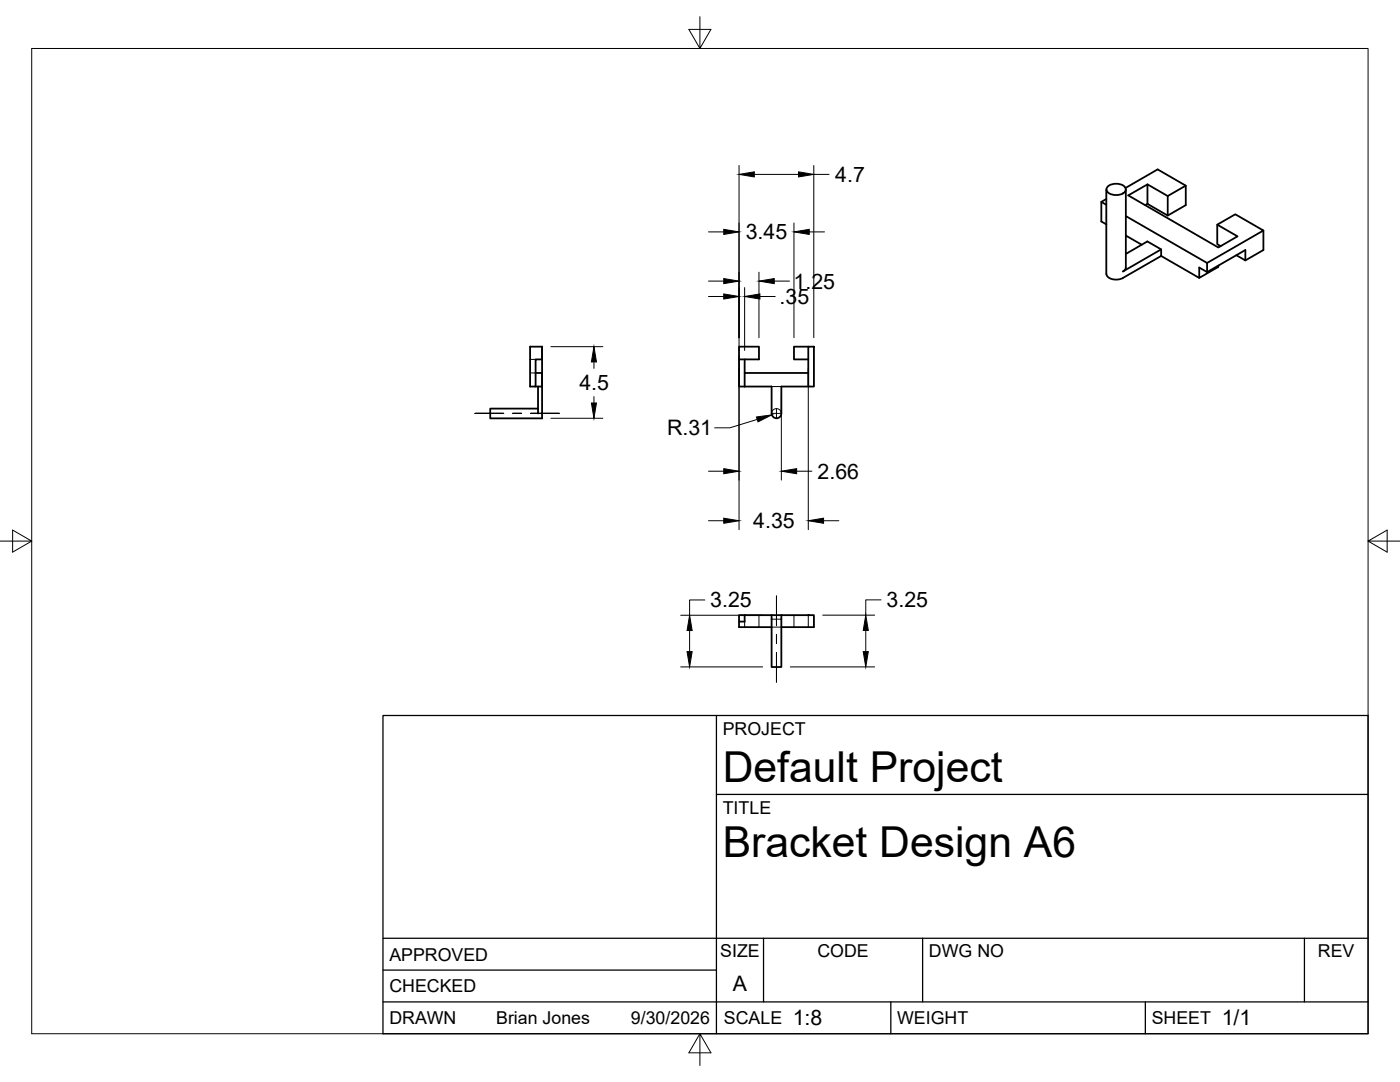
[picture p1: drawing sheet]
<svg xmlns="http://www.w3.org/2000/svg" width="279mm" height="216mm" viewBox="0 0 279 216" stroke-linecap="round" stroke-linejoin="round" font-family="sans-serif">
<!-- layer: Visible -->
<g fill="none" stroke="#000" stroke-width=".36">
<path d="M220.8 39.7l-1 .6v3.9l1 .6M220.8 37.8v16.9M221 37.3a2.53 2.53 0 0 1 3.7 .3 1.58 1.58 0 0 1-2 1.3 1.58 1.58 0 0 1-1.9-1.3zM224.6 37.5l6.4-3.7 5.6 3.2v3.9l-3.6 2.1-4-2.3v-3.9l-3.8 2.2 17.9 10.4 3.9-2.2-4.1-2.4 3.6-2 5.6 3.2-11.2 6.5M224.7 37.8v15.6l-.2 .4-.4 .4 7.6-4.4v1.3l-7.6 4.4a2.6 2.6 0 0 1-3.2-.6l-.1-.2M229 36.8l4 2.3v3.9M236.6 37l-3.6 2.1M219.8 40.3l1 .6M224.7 47l3.2 1.8M224.7 43.1l16.2 9.4M229 40.7l-.4 .2M231.7 49.8l-2.7-1.6-4.3 2.5"/>
<path d="M231.7 51.1l7.6 4.4M240.9 52.5v1.8M242.9 44.8v3.9l.7 .4M246.7 50.9l1.8 1.1v-2.1l-7.6 4.4-1.6-.9v2.1l3.8-2.2v-.3M252.1 46v3.9l-3.6 2.1M105.8 69.2h2.4v2.5h-1.3v5.4h-1.1zM106.9 74.4h1.3v2.7h-1.3M107.4 77.1v5.4M108.2 69.2v14.3h-10.4v-2h9.6M147.5 71.7h4v-2.5h-4v7.9h1.1M148.6 71.7v2.7M148.6 77.1h5.4v5.4"/>
<path d="M161.3 69.2h1.1v7.9h-1.1zM161.3 69.2h-2.8v2.5h2.8M161.3 74.4h-12.7v2.7M161.3 77.1h-5.4v5.4M154 82.5a.96 .96 0 0 0 1 1 .96 .96 0 0 0 .9-1M147.5 122.7h1.1v1.3h-1.1zM147.5 124v1.1h6.5M148.6 122.7h5.4M154 122.7h1.9M154 122.7v10.4h1.9v-10.4M155.9 122.7h6.5v2.4h-6.5"/>
</g>
<!-- layer: Hidden -->
<path d="M105.8 71.7h1.1M105.8 74.4h1.1M154 77.1h1.9M154 82.5a.97 .97 0 0 1 1-1 .97 .97 0 0 1 .9 1M148.6 124v1.1M151.5 122.7v2.4M154 123.5h1.9M154 125.1h1.9M158.5 122.7v2.4M161.3 122.7v2.4" fill="none" stroke="#000" stroke-width=".2"/>
<!-- layer: Visible -->
<circle cx="161.3" cy="122.7" r=".18" fill="#000"/>
<!-- layer: Border -->
<path d="M6.3 9.7h266.7v196.6h-266.7zM139.7 3.3v6.4l2.2-3.8h-4.4l2.2 3.8M0 108h6.3l-3.8-2.2v4.4l3.8-2.2M273 108l3.8 2.2v-4.4l-3.8 2.2h6.4M139.7 206.3l-2.2 3.8h4.4l-2.2-3.8v6.3" fill="none" stroke="#000" stroke-width=".2"/>
<!-- layer: Titleblock -->
<path d="M76.4 142.8h196.6v63.5h-196.6zM143 158.5h130M143 142.8v63.5M76.4 199.9h196.6M76.4 193.6h66.6M76.4 187.2h196.6M152.4 187.2v12.7M177.8 199.9v6.4M184.1 187.2v12.7M228.6 199.9v6.4M260.3 187.2v12.7" fill="none" stroke="#000" stroke-width=".25"/>
<!-- layer: Smart Centers -->
<path d="M94.8 82.5h5.7M102.3 82.5h1.8M105.9 82.5h5.7M154.1 82.5h1.8M155 81.6v1.8M155 118.9v5.9M155 126.6v1.8M155 130.2v5.9" fill="none" stroke="#000" stroke-width=".2"/>
<!-- layer: FD_Dimensions -->
<g fill="none" stroke="#000" stroke-width=".2">
<path d="M147.5 33v36.9M150.5 34.8h8.9M162.4 33v34.4M162.4 34.8h3.1M141.4 46.3h3M141.4 56.1h3M141.4 59.2h3M148.6 57.4v12.5M151.5 54.3v13.1M151.7 59.2h3M154.5 56.1h3.1M158.5 44.5v22.9"/>
<path d="M161.5 46.3h3M109.9 69.2h10.4M118.5 72.2v1.3M118.5 79.1v1.3M147.5 71v34.7M155.9 78.9v16.9M161.3 73.5v32.2M109.9 83.5h10.4M141.4 94h3M151.1 83.7l-5.4 1.7h-3.1M159 94h3M140.7 119.7h-3.1v3.1"/>
<path d="M141.4 103.9h3M164.4 103.9h3M175.8 119.7h-3v3M135.8 133.1h16.4M135.8 122.8h16.4M137.6 125.8v4.2M157.7 133.1h16.9M164.2 122.7h10.4M172.8 125.8v4.2"/>
</g>
<g fill="#000" stroke="#000" stroke-width=".2">
<path d="M147.5 34.8l3-.5v1zM159.4 34.3l3 .5-3 .5zM144.4 45.8l3.1 .5-3.1 .5zM144.4 55.6l3.1 .5-3.1 .5zM144.4 58.7l3.1 .5-3.1 .5zM148.6 59.2l3.1-.5v1zM151.5 56.1l3-.5v1zM158.5 46.3l3-.5v1zM118.5 69.2l.5 3h-1zM118 80.4h1l-.5 3.1zM144.4 93.5l3.1 .5-3.1 .5zM151 83.2l3-.4-2.7 1.4z"/>
<path d="M155.9 94l3.1-.5v1zM144.4 103.4l3.1 .5-3.1 .5zM161.3 103.9l3.1-.5v1zM137.1 130h1l-.5 3.1zM137.6 122.8l.5 3h-1zM172.3 130h1l-.5 3.1zM172.8 122.7l.5 3.1h-1z"/>
</g>
<g font-size="8.5">
<text x="144.3" y="156">Default Project</text>
<text x="144.3" y="171">Bracket Design A6</text>
</g>
<g font-size="4.3">
<text x="166.7" y="36.3">4.7</text>
<text x="148.8" y="47.8">3.45</text>
<text x="158.4" y="57.6">1.25</text>
<text x="155.6" y="60.7">.35</text>
<text x="115.6" y="77.8">4.5</text>
<text x="133.1" y="86.9">R.31</text>
<text x="163.2" y="95.5">2.66</text>
<text x="150.3" y="105.4">4.35</text>
<text x="141.8" y="121.2">3.25</text>
<text x="176.9" y="121.2">3.25</text>
<text x="146.3" y="197.7">A</text>
<text x="158.2" y="204.6">1:8</text>
<text x="243.8" y="204.6">1/1</text>
</g>
<g font-size="3.5">
<text x="144.3" y="146.6">PROJECT</text>
<text x="144.3" y="162.3">TITLE</text>
<text x="77.7" y="191.7">APPROVED</text>
<text x="143.7" y="191">SIZE</text>
<text x="163.1" y="191">CODE</text>
<text x="185.4" y="191">DWG NO</text>
<text x="263" y="191">REV</text>
<text x="77.7" y="198">CHECKED</text>
<text x="77.7" y="204.4">DRAWN</text>
<text x="99" y="204.4">Brian Jones</text>
<text x="125.9" y="204.4">9/30/2026</text>
<text x="144.5" y="204.4">SCALE</text>
<text x="179" y="204.4">WEIGHT</text>
<text x="229.8" y="204.4">SHEET</text>
</g>
</svg>
